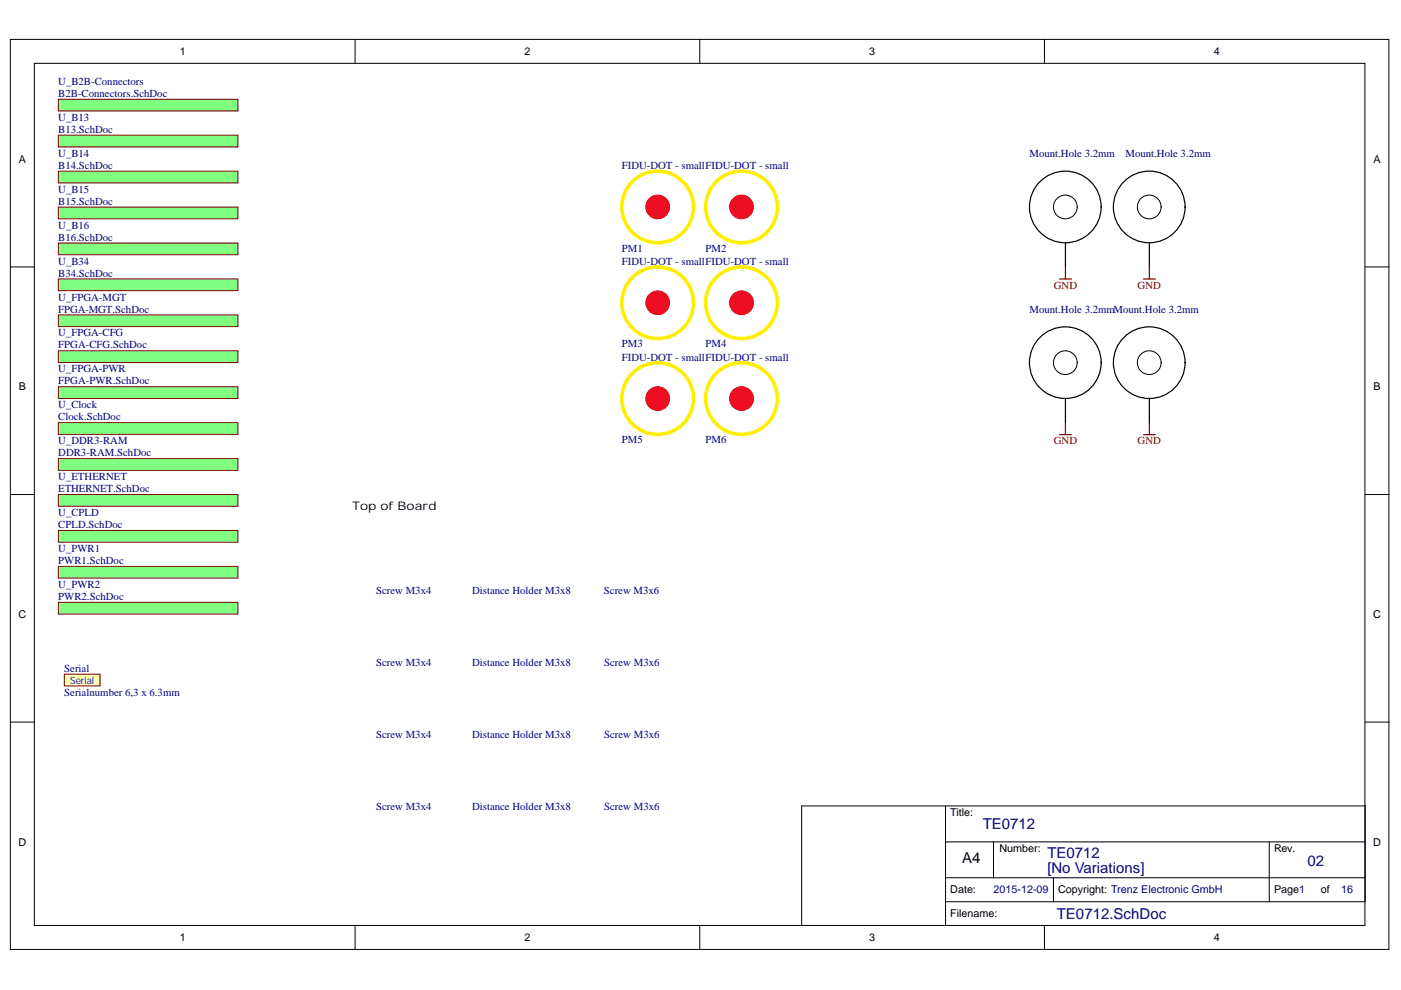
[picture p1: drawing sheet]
<svg xmlns="http://www.w3.org/2000/svg" width="297mm" height="210mm" viewBox="0 0 297 210" stroke-linecap="round" stroke-linejoin="round" font-family="sans-serif">
<g fill="#fff" stroke="#000" stroke-width=".21">
<path d="M2.2 8.4h292.3v192.9h-292.3z"/>
<path d="M7.3 13.4h282.1v182.8h-282.1z"/>
</g>
<g fill="none" stroke="#000" stroke-width=".21">
<path d="M75.3 8.4v5M148.4 8.4v5M221.4 8.4v5M2.2 56.6h5.1M289.4 56.6h5.1M2.2 104.9h5.1M289.4 104.9h5.1M2.2 153.1h5.1M289.4 153.1h5.1M200.5 170.9h88.9v20.3h-88.9zM200.5 170.9h-30.5v25.4M200.5 178.5h88.9"/>
<path d="M210.6 178.5v7.6h-10.1M269.1 178.5v12.7M75.3 196.3v5.1M148.4 196.3v5.1M200.5 191.2v5.1M210.6 186.1h78.8M221.4 196.3v5.1M223.4 186.1v5.1"/>
<circle cx="225.9" cy="43.9" r="2.52"/>
<circle cx="243.7" cy="43.9" r="2.52"/>
<circle cx="225.9" cy="76.9" r="2.52"/>
<circle cx="243.7" cy="76.9" r="2.52"/>
</g>
<g fill="none" stroke="#fe0" stroke-width=".76">
<circle cx="139.4" cy="43.9" r="7.6"/>
<circle cx="157.2" cy="43.9" r="7.6"/>
<circle cx="139.4" cy="64.2" r="7.6"/>
<circle cx="157.2" cy="64.2" r="7.6"/>
<circle cx="139.4" cy="84.5" r="7.6"/>
<circle cx="157.2" cy="84.5" r="7.6"/>
</g>
<g fill="#ee0e22" stroke="#ee0e22" stroke-width=".21">
<circle cx="139.4" cy="43.9" r="2.52"/>
<circle cx="157.2" cy="43.9" r="2.52"/>
<circle cx="157.2" cy="84.5" r="2.52"/>
<circle cx="139.4" cy="64.2" r="2.52"/>
<circle cx="157.2" cy="64.2" r="2.52"/>
<circle cx="139.4" cy="84.5" r="2.52"/>
</g>
<path d="M224.6 59.1h2.6M225.9 56.6v2.5M242.4 59.1h2.6M243.7 56.6v2.5M224.6 92.2h2.6M225.9 89.6v2.6M242.4 92.2h2.6M243.7 89.6v2.6" fill="none" stroke="#800000" stroke-width=".25"/>
<g fill="none" stroke="#000" stroke-width=".25">
<path d="M225.9 51.5v5.1M243.7 51.5v5.1M225.9 84.5v5.1M243.7 84.5v5.1"/>
<circle cx="225.9" cy="43.9" r="7.6"/>
<circle cx="243.7" cy="43.9" r="7.6"/>
<circle cx="225.9" cy="76.9" r="7.6"/>
<circle cx="243.7" cy="76.9" r="7.6"/>
</g>
<g fill="#80ff80" stroke="#800000" stroke-width=".21">
<path d="M12.4 21.1h38v2.4h-38z"/>
<path d="M12.4 28.7h38v2.5h-38z"/>
<path d="M12.4 82h38v2.5h-38z"/>
<path d="M12.4 89.6h38v2.5h-38z"/>
<path d="M12.4 104.9h38v2.4h-38z"/>
<path d="M12.4 36.3h38v2.5h-38z"/>
<path d="M12.4 43.9h38v2.5h-38z"/>
<path d="M12.4 51.5h38v2.5h-38z"/>
<path d="M12.4 59.1h38v2.5h-38z"/>
<path d="M12.4 74.4h38v2.5h-38z"/>
<path d="M12.4 66.8h38v2.4h-38z"/>
<path d="M12.4 120.1h38v2.5h-38z"/>
<path d="M12.4 127.7h38v2.5h-38z"/>
<path d="M12.4 112.5h38v2.5h-38z"/>
<path d="M12.4 97.2h38v2.5h-38z"/>
</g>
<path d="M13.6 142.9h7.6v2.5h-7.6z" fill="#ffffb0" stroke="#800000" stroke-width=".21"/>
<g font-size="3.2" fill="#000080">
<text x="208.4" y="175.8">TE0712</text>
<text x="222.1" y="185.2">[No Variations]</text>
<text x="222.1" y="181.9">TE0712</text>
<text x="277.2" y="183.6">02</text>
<text x="224.1" y="194.8">TE0712.SchDoc</text>
</g>
<text font-size="3.2" x="204" y="182.9">A4</text>
<text font-size="2.5" x="74.7" y="108.1">Top of Board</text>
<g font-size="2.3">
<text x="38.1" y="11.7">1</text>
<text x="111.2" y="11.7">2</text>
<text x="184.3" y="11.7">3</text>
<text x="257.4" y="11.7">4</text>
<text x="4" y="34.5">A</text>
<text x="291.2" y="34.5">A</text>
<text x="4" y="82.8">B</text>
<text x="291.2" y="82.8">B</text>
<text x="3.9" y="131">C</text>
<text x="291.1" y="131">C</text>
<text x="201.5" y="173">Title:</text>
<text x="3.9" y="179.3">D</text>
<text x="291.1" y="179.3">D</text>
<text x="211.9" y="180.6">Number:</text>
<text x="270.1" y="180.6">Rev.</text>
<text x="201.5" y="189.4">Date:</text>
<text x="224.4" y="189.4">Copyright: Trenz Electronic GmbH</text>
<text x="270.1" y="189.4">Page1</text>
<text x="280" y="189.4">of</text>
<text x="201.5" y="194.5">Filename:</text>
<text x="38.1" y="199.6">1</text>
<text x="111.2" y="199.6">2</text>
<text x="184.3" y="199.6">3</text>
<text x="257.4" y="199.6">4</text>
</g>
<g font-size="2.3" fill="#000080">
<text x="12.4" y="18">U_B2B-Connectors</text>
<text x="12.4" y="20.5">B2B-Connectors.SchDoc</text>
<text x="12.4" y="25.7">U_B13</text>
<text x="12.4" y="28.2">B13.SchDoc</text>
<text x="12.4" y="33.3">U_B14</text>
<text x="12.4" y="35.8">B14.SchDoc</text>
<text x="131.8" y="35.8">FIDU-DOT - smallFIDU-DOT - small</text>
<text x="218.3" y="33.3">Mount.Hole 3.2mm</text>
<text x="238.6" y="33.3">Mount.Hole 3.2mm</text>
<text x="12.4" y="40.9">U_B15</text>
<text x="12.4" y="43.4">B15.SchDoc</text>
<text x="12.4" y="48.5">U_B16</text>
<text x="12.4" y="51">B16.SchDoc</text>
<text x="131.8" y="53.3">PM1</text>
<text x="149.6" y="53.3">PM2</text>
<text x="12.4" y="56.1">U_B34</text>
<text x="12.4" y="58.7">B34.SchDoc</text>
<text x="131.8" y="56.1">FIDU-DOT - smallFIDU-DOT - small</text>
<text x="12.4" y="63.7">U_FPGA-MGT</text>
<text x="12.4" y="71.3">U_FPGA-CFG</text>
<text x="12.4" y="66.3">FPGA-MGT.SchDoc</text>
<text x="218.3" y="66.3">Mount.Hole 3.2mmMount.Hole 3.2mm</text>
<text x="12.4" y="73.9">FPGA-CFG.SchDoc</text>
<text x="131.8" y="73.6">PM3</text>
<text x="131.8" y="76.4">FIDU-DOT - smallFIDU-DOT - small</text>
<text x="149.6" y="73.6">PM4</text>
<text x="12.4" y="79">U_FPGA-PWR</text>
<text x="12.4" y="81.5">FPGA-PWR.SchDoc</text>
<text x="12.4" y="86.6">U_Clock</text>
<text x="12.4" y="89.1">Clock.SchDoc</text>
<text x="12.4" y="94.2">U_DDR3-RAM</text>
<text x="131.8" y="93.9">PM5</text>
<text x="149.6" y="93.9">PM6</text>
<text x="12.4" y="101.8">U_ETHERNET</text>
<text x="12.4" y="96.7">DDR3-RAM.SchDoc</text>
<text x="12.4" y="104.4">ETHERNET.SchDoc</text>
<text x="12.4" y="109.4">U_CPLD</text>
<text x="12.4" y="112">CPLD.SchDoc</text>
<text x="12.4" y="117.1">U_PWR1</text>
<text x="12.4" y="119.6">PWR1.SchDoc</text>
<text x="12.4" y="124.7">U_PWR2</text>
<text x="79.7" y="125.9">Screw M3x4</text>
<text x="100.1" y="125.9">Distance Holder M3x8</text>
<text x="128" y="125.9">Screw M3x6</text>
<text x="12.4" y="127.2">PWR2.SchDoc</text>
<text x="13.6" y="142.4">Serial</text>
<text x="79.7" y="141.2">Screw M3x4</text>
<text x="100.1" y="141.2">Distance Holder M3x8</text>
<text x="128.1" y="141.2">Screw M3x6</text>
<text x="13.6" y="147.5">Serialnumber 6,3 x 6.3mm</text>
<text x="79.7" y="156.4">Screw M3x4</text>
<text x="100.1" y="156.4">Distance Holder M3x8</text>
<text x="128.1" y="156.4">Screw M3x6</text>
<text x="79.7" y="171.6">Screw M3x4</text>
<text x="100.1" y="171.6">Distance Holder M3x8</text>
<text x="128.1" y="171.6">Screw M3x6</text>
<text x="210.7" y="189.4">2015-12-09</text>
<text x="284.3" y="189.4">16</text>
</g>
<g font-size="2.3" fill="#800000">
<text x="223.4" y="61.2">GND</text>
<text x="241.2" y="61.2">GND</text>
<text x="223.4" y="94.2">GND</text>
<text x="241.2" y="94.2">GND</text>
</g>
<text font-size="2.1" fill="#00f" x="14.9" y="145.1">Serial</text>
</svg>
